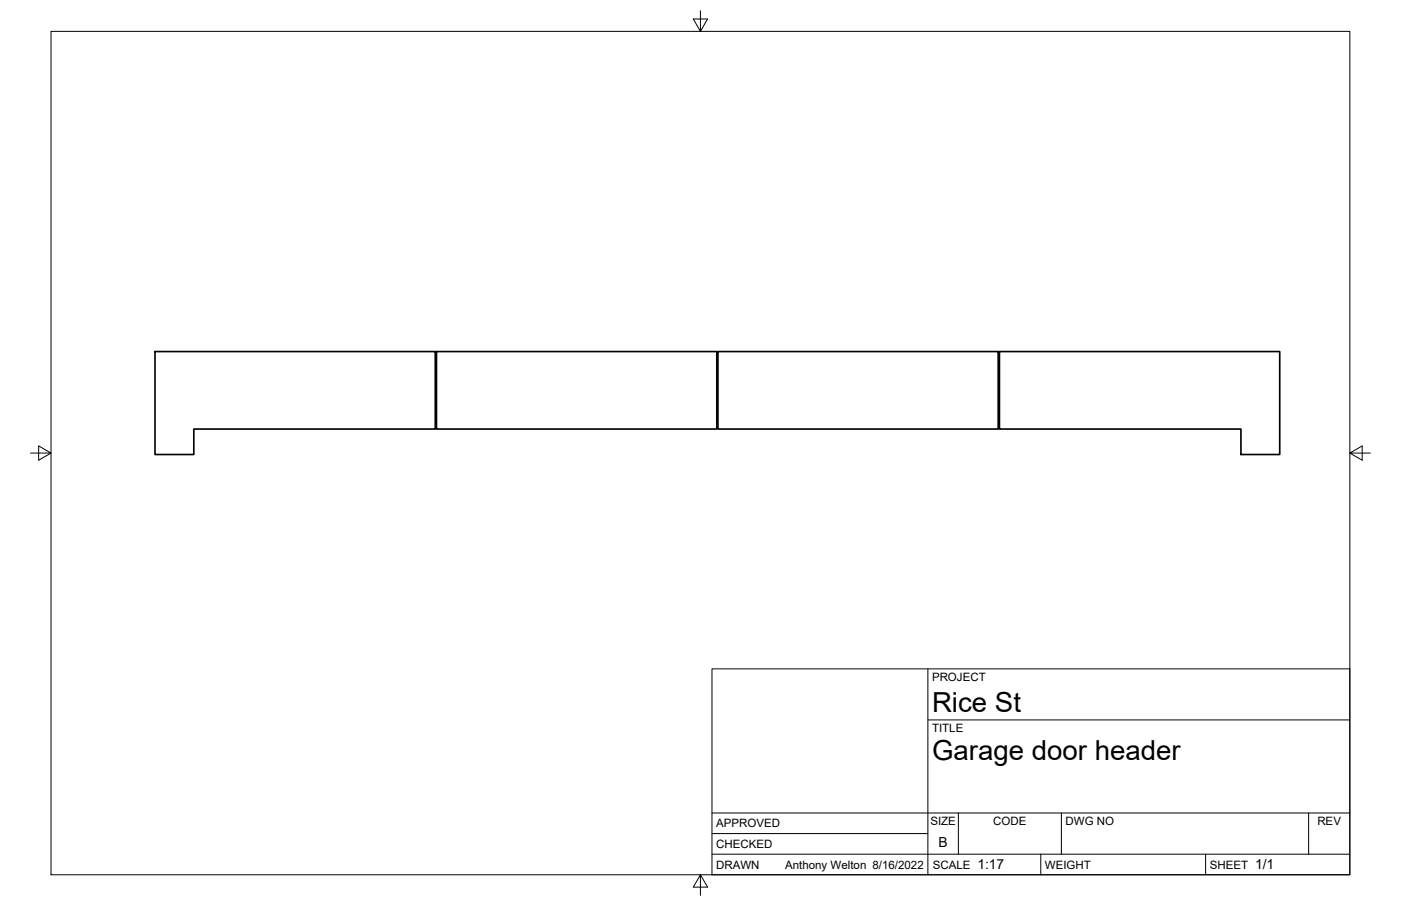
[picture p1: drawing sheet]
<svg xmlns="http://www.w3.org/2000/svg" width="432mm" height="279mm" viewBox="0 0 432 279" stroke-linecap="round" stroke-linejoin="round" font-family="sans-serif">
<!-- layer: Visible -->
<path d="M47.8 108.4h86.4v23.9h-74.5v7.9h-11.9zM134.5 108.4h86.4v23.9h-86.4zM221.3 108.4h86.4v23.9h-86.4zM308 108.4h86.4v31.8h-11.9v-7.9h-74.5z" fill="none" stroke="#000" stroke-width=".51"/>
<!-- layer: Border -->
<path d="M15.7 9.7h400.3v260.1h-400.3zM215.9 3.3v6.4l-2.2-3.8h4.4l-2.2 3.8M9.4 139.7h6.3l-3.8-2.2v4.4l3.8-2.2M416 139.7l3.8 2.2v-4.4l-3.8 2.2h6.4M215.9 269.8l2.2 3.8h-4.4l2.2-3.8v6.3" fill="none" stroke="#000" stroke-width=".31"/>
<!-- layer: Titleblock -->
<path d="M219.4 206.3h196.6v63.5h-196.6zM286 206.3v63.5M286 222h130M219.4 257.1h66.6M219.4 250.7h196.6M295.4 250.7v12.7M327.1 250.7v12.7M403.3 250.7v12.7M219.4 263.4h196.6M320.8 263.4v6.4M371.6 263.4v6.4" fill="none" stroke="#000" stroke-width=".31"/>
<g font-size="8.5">
<text x="287.3" y="219.5">Rice St</text>
<text x="287.3" y="234.5">Garage door header</text>
</g>
<g font-size="4.3">
<text x="289.3" y="261.2">B</text>
<text x="301.2" y="268.1">1:17</text>
<text x="386.8" y="268.1">1/1</text>
</g>
<g font-size="3.5">
<text x="287.3" y="210.1">PROJECT</text>
<text x="287.3" y="225.8">TITLE</text>
<text x="220.7" y="255.2">APPROVED</text>
<text x="286.7" y="254.5">SIZE</text>
<text x="306.1" y="254.5">CODE</text>
<text x="328.4" y="254.5">DWG NO</text>
<text x="406" y="254.5">REV</text>
<text x="220.7" y="261.5">CHECKED</text>
<text x="220.7" y="267.9">DRAWN</text>
<text x="242" y="267.9">Anthony Welton 8/16/2022</text>
<text x="287.5" y="267.9">SCALE</text>
<text x="322.1" y="267.9">WEIGHT</text>
<text x="372.9" y="267.9">SHEET</text>
</g>
</svg>
